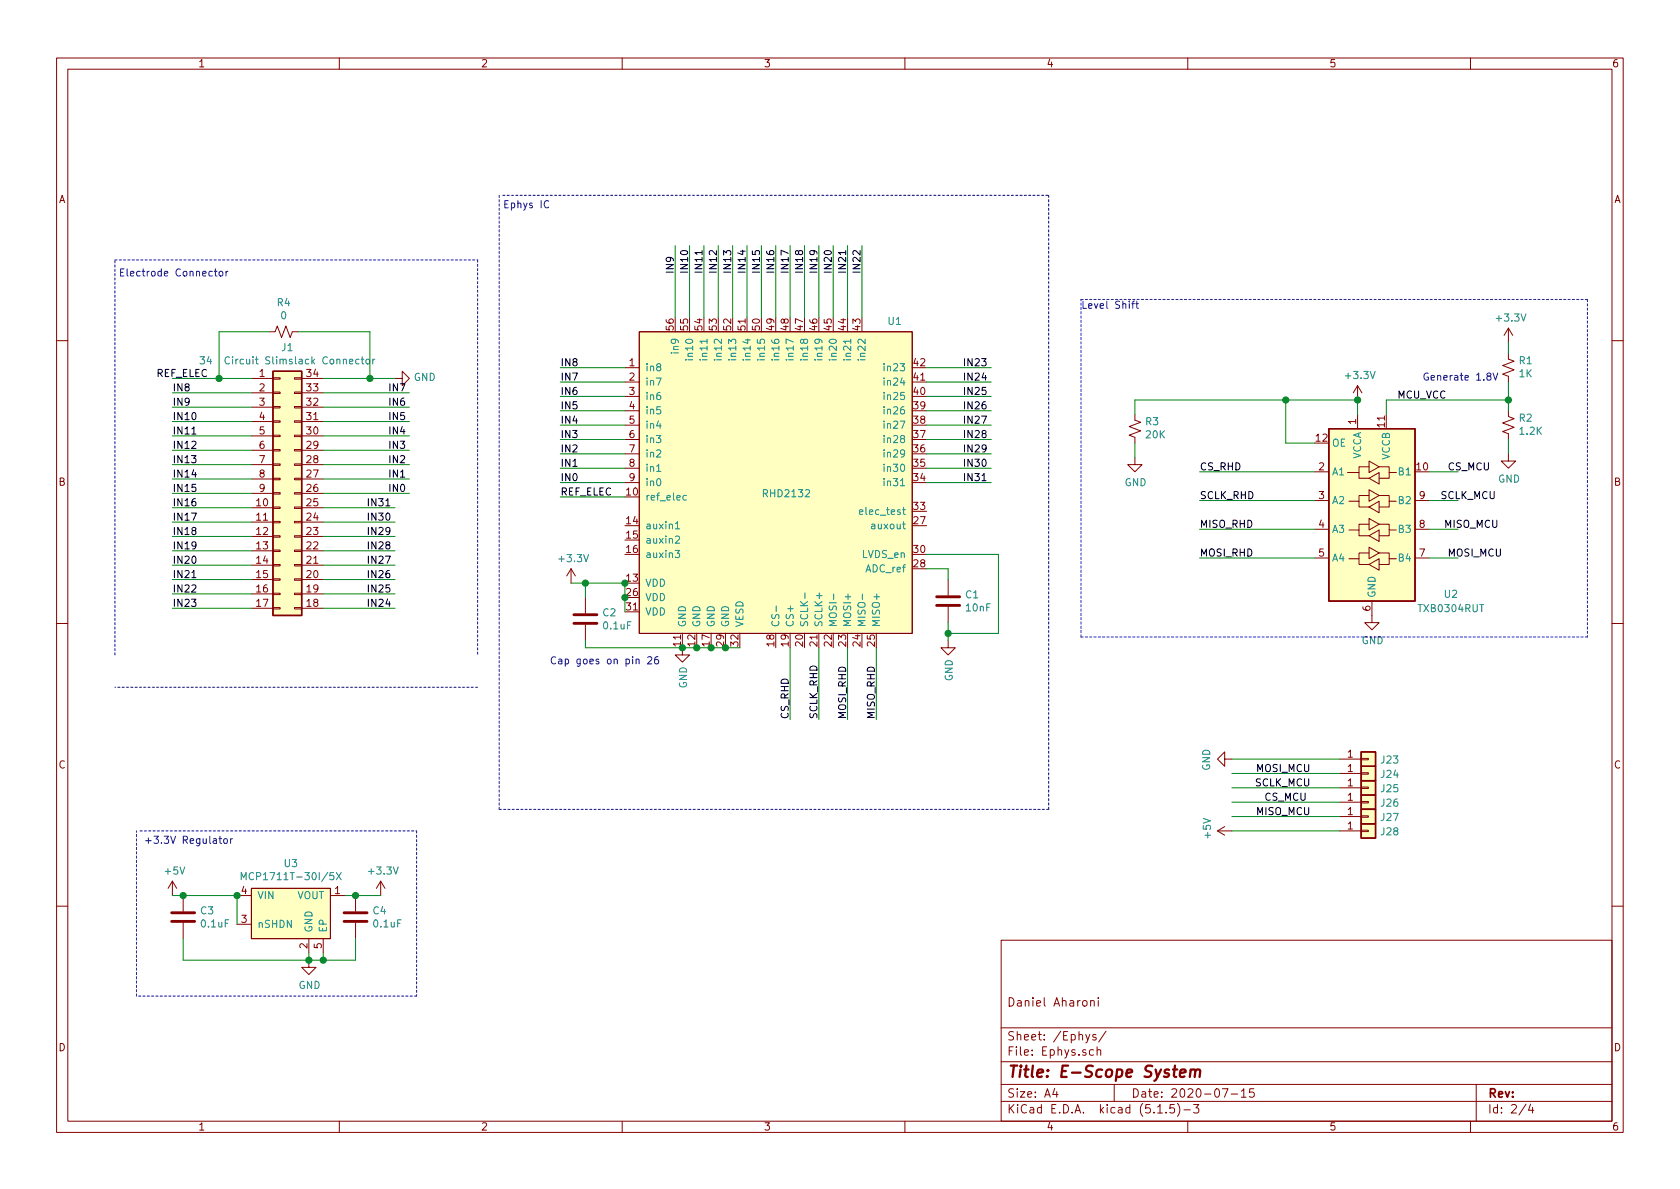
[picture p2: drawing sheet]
EESchema Schematic File Version 4
EELAYER 30 0
EELAYER END
$Descr A4 11693 8268
encoding utf-8
Sheet 2 4
Title "E-Scope System"
Date "2020-07-15"
Rev ""
Comp ""
Comment1 "Daniel Aharoni"
Comment2 ""
Comment3 ""
Comment4 ""
$EndDescr
$Comp
L Connector_Generic:Conn_02x17_Counter_Clockwise J?
U 1 1
P 1950 3425
AR Path="/5EE9E10F" Ref="J?"  Part="1" 
AR Path="/5EE85536/5EE9E10F" Ref="J1"  Part="1" 
F 0 "J1" H 2000 4442 50  0000 C CNN
F 1 "34  Circuit Slimslack Connector" H 2000 4350 50  0000 C CNN
F 2 ".Connector:SS_5046183412" H 1950 3425 50  0001 C CNN
F 3 "~" H 1950 3425 50  0001 C CNN
	1    1950 3425
	1    0    0    -1  
$EndComp
Text Label 6000 1900 1    50   ~ 0
IN22
Text Label 5900 1900 1    50   ~ 0
IN21
Text Label 5800 1900 1    50   ~ 0
IN20
Text Label 5700 1900 1    50   ~ 0
IN19
Text Label 5600 1900 1    50   ~ 0
IN18
Text Label 5500 1900 1    50   ~ 0
IN17
Text Label 5400 1900 1    50   ~ 0
IN16
Text Label 5300 1900 1    50   ~ 0
IN15
Text Label 5200 1900 1    50   ~ 0
IN14
Text Label 5100 1900 1    50   ~ 0
IN13
Text Label 5000 1900 1    50   ~ 0
IN12
Text Label 4900 1900 1    50   ~ 0
IN11
Text Label 4800 1900 1    50   ~ 0
IN10
Text Label 4700 1900 1    50   ~ 0
IN9
Wire Wire Line
	6000 2200 6000 1700
Wire Wire Line
	5900 2200 5900 1700
Wire Wire Line
	5800 2200 5800 1700
Wire Wire Line
	5700 2200 5700 1700
Wire Wire Line
	5600 2200 5600 1700
Wire Wire Line
	5500 2200 5500 1700
Wire Wire Line
	5400 2200 5400 1700
Wire Wire Line
	5300 2200 5300 1700
Wire Wire Line
	5200 2200 5200 1700
Wire Wire Line
	5100 2200 5100 1700
Wire Wire Line
	5000 2200 5000 1700
Wire Wire Line
	4900 2200 4900 1700
Wire Wire Line
	4800 2200 4800 1700
Wire Wire Line
	4700 2200 4700 1700
Text Label 3900 3450 0    50   ~ 0
REF_ELEC
Wire Wire Line
	4350 3450 3900 3450
Text Label 3900 3350 0    50   ~ 0
IN0
Text Label 3900 3250 0    50   ~ 0
IN1
Text Label 3900 3150 0    50   ~ 0
IN2
Text Label 3900 3050 0    50   ~ 0
IN3
Text Label 3900 2950 0    50   ~ 0
IN4
Text Label 3900 2850 0    50   ~ 0
IN5
Text Label 3900 2750 0    50   ~ 0
IN6
Text Label 3900 2650 0    50   ~ 0
IN7
Text Label 3900 2550 0    50   ~ 0
IN8
Wire Wire Line
	4350 3350 3900 3350
Wire Wire Line
	4350 3250 3900 3250
Wire Wire Line
	4350 3150 3900 3150
Wire Wire Line
	4350 3050 3900 3050
Wire Wire Line
	4350 2950 3900 2950
Wire Wire Line
	4350 2850 3900 2850
Wire Wire Line
	4350 2750 3900 2750
Wire Wire Line
	4350 2650 3900 2650
Wire Wire Line
	4350 2550 3900 2550
Wire Wire Line
	6450 2550 6900 2550
Wire Wire Line
	6450 2650 6900 2650
Wire Wire Line
	6450 2750 6900 2750
Wire Wire Line
	6450 2850 6900 2850
Wire Wire Line
	6450 2950 6900 2950
Wire Wire Line
	6450 3050 6900 3050
Wire Wire Line
	6450 3150 6900 3150
Wire Wire Line
	6450 3250 6900 3250
Wire Wire Line
	6450 3350 6900 3350
Wire Wire Line
	5500 4500 5500 5000
Wire Wire Line
	5700 4500 5700 5000
Wire Wire Line
	5900 4500 5900 5000
Wire Wire Line
	6100 4500 6100 5000
Text Label 5500 5000 1    50   ~ 0
CS_RHD
Text Label 5700 5000 1    50   ~ 0
SCLK_RHD
Text Label 5900 5000 1    50   ~ 0
MOSI_RHD
Text Label 6100 5000 1    50   ~ 0
MISO_RHD
Text Label 6700 3350 0    50   ~ 0
IN31
Text Label 6700 3250 0    50   ~ 0
IN30
Text Label 6700 3150 0    50   ~ 0
IN29
Text Label 6700 3050 0    50   ~ 0
IN28
Text Label 6700 2950 0    50   ~ 0
IN27
Text Label 6700 2850 0    50   ~ 0
IN26
Text Label 6700 2750 0    50   ~ 0
IN25
Text Label 6700 2650 0    50   ~ 0
IN24
Text Label 6700 2550 0    50   ~ 0
IN23
Text Notes 825  1925 0    50   ~ 0
Electrode Connector
Wire Notes Line
	800  1800 3325 1800
Wire Notes Line
	3325 1800 3325 4550
Wire Notes Line
	800  4550 800  1800
Wire Notes Line
	3500 1350 7300 1350
Wire Notes Line
	7300 1350 7300 5625
Wire Notes Line
	7300 5625 3475 5625
Wire Notes Line
	3475 5625 3475 1350
Text Notes 3500 1450 0    50   ~ 0
Ephys IC
Wire Notes Line
	3325 4775 800  4775
Wire Wire Line
	1750 3925 1200 3925
Wire Wire Line
	1750 4025 1200 4025
Wire Wire Line
	1750 4125 1200 4125
Wire Wire Line
	1750 4225 1200 4225
Text Label 1200 4225 0    50   ~ 0
IN23
Text Label 1200 4125 0    50   ~ 0
IN22
Text Label 1200 4025 0    50   ~ 0
IN21
Text Label 1200 3925 0    50   ~ 0
IN20
Text Label 1200 3825 0    50   ~ 0
IN19
Text Label 1200 3725 0    50   ~ 0
IN18
Text Label 1200 3625 0    50   ~ 0
IN17
Text Label 1200 3525 0    50   ~ 0
IN16
Text Label 1200 3425 0    50   ~ 0
IN15
Text Label 1200 3325 0    50   ~ 0
IN14
Text Label 1200 3225 0    50   ~ 0
IN13
Text Label 1200 3125 0    50   ~ 0
IN12
Text Label 1200 3025 0    50   ~ 0
IN11
Text Label 1200 2925 0    50   ~ 0
IN10
Text Label 1200 2825 0    50   ~ 0
IN9
Text Label 1200 2725 0    50   ~ 0
IN8
Wire Wire Line
	1750 3825 1200 3825
Wire Wire Line
	1750 3725 1200 3725
Wire Wire Line
	1750 3625 1200 3625
Wire Wire Line
	1750 3525 1200 3525
Wire Wire Line
	1750 3425 1200 3425
Wire Wire Line
	1750 3325 1200 3325
Wire Wire Line
	1750 3225 1200 3225
Wire Wire Line
	1750 3125 1200 3125
Wire Wire Line
	1750 3025 1200 3025
Wire Wire Line
	1750 2925 1200 2925
Wire Wire Line
	1750 2825 1200 2825
Wire Wire Line
	1750 2725 1200 2725
Wire Wire Line
	2250 3625 2750 3625
Wire Wire Line
	2250 3125 2850 3125
Wire Wire Line
	2250 3325 2850 3325
Wire Wire Line
	2250 3525 2750 3525
Text Label 2550 4225 0    50   ~ 0
IN24
Text Label 2550 4125 0    50   ~ 0
IN25
Text Label 2550 4025 0    50   ~ 0
IN26
Text Label 2550 3925 0    50   ~ 0
IN27
Text Label 2550 3825 0    50   ~ 0
IN28
Text Label 2550 3725 0    50   ~ 0
IN29
Text Label 2550 3625 0    50   ~ 0
IN30
Text Label 2550 3525 0    50   ~ 0
IN31
Text Label 2700 3425 0    50   ~ 0
IN0
Text Label 2700 3325 0    50   ~ 0
IN1
Text Label 2700 3225 0    50   ~ 0
IN2
Text Label 2700 3125 0    50   ~ 0
IN3
Text Label 2700 3025 0    50   ~ 0
IN4
Text Label 2700 2925 0    50   ~ 0
IN5
Text Label 2700 2825 0    50   ~ 0
IN6
Wire Wire Line
	2250 4225 2750 4225
Wire Wire Line
	2250 4125 2750 4125
Wire Wire Line
	2250 4025 2750 4025
Wire Wire Line
	2250 3925 2750 3925
Wire Wire Line
	2250 3825 2750 3825
Wire Wire Line
	2250 3725 2750 3725
Wire Wire Line
	2250 3425 2850 3425
Wire Wire Line
	2250 3225 2850 3225
Wire Wire Line
	2250 3025 2850 3025
Wire Wire Line
	2250 2925 2850 2925
Wire Wire Line
	2250 2825 2850 2825
Text Label 2700 2725 0    50   ~ 0
IN7
Wire Wire Line
	2250 2725 2850 2725
$Comp
L .Device:R_Small_US R?
U 1 1
P 1975 2300
AR Path="/5EE9E203" Ref="R?"  Part="1" 
AR Path="/5EE85536/5EE9E203" Ref="R4"  Part="1" 
F 0 "R4" V 1770 2300 50  0000 C CNN
F 1 "0" V 1861 2300 50  0000 C CNN
F 2 ".Resistor:R_0201_0603Metric_ERJ_L" H 1975 2300 50  0001 C CNN
F 3 "~" H 1975 2300 50  0001 C CNN
	1    1975 2300
	0    1    1    0   
$EndComp
Text Label 1450 2625 2    50   ~ 0
REF_ELEC
$Comp
L power:GND #PWR?
U 1 1
P 2750 2625
AR Path="/5EE9E214" Ref="#PWR?"  Part="1" 
AR Path="/5EE85536/5EE9E214" Ref="#PWR0101"  Part="1" 
F 0 "#PWR0101" H 2750 2375 50  0001 C CNN
F 1 "GND" V 2755 2497 50  0000 R CNN
F 2 "" H 2750 2625 50  0001 C CNN
F 3 "" H 2750 2625 50  0001 C CNN
	1    2750 2625
	0    -1   -1   0   
$EndComp
$Comp
L Logic_LevelTranslator:TXB0304RUT U2
U 1 1
P 9550 3575
F 0 "U2" H 10100 3025 50  0000 C CNN
F 1 "TXB0304RUT" H 10100 2925 50  0000 C CNN
F 2 "Package_DFN_QFN:Texas_R_PUQFN-N12" H 9550 2825 50  0001 C CNN
F 3 "http://www.ti.com/lit/ds/symlink/txb0304.pdf" H 9660 3670 50  0001 C CNN
	1    9550 3575
	1    0    0    -1  
$EndComp
Wire Wire Line
	9950 3275 10150 3275
Wire Wire Line
	9950 3475 10150 3475
Wire Wire Line
	9950 3675 10150 3675
Wire Wire Line
	9950 3875 10150 3875
$Comp
L power:GND #PWR0102
U 1 1
P 9550 4275
F 0 "#PWR0102" H 9550 4025 50  0001 C CNN
F 1 "GND" H 9555 4102 50  0000 C CNN
F 2 "" H 9550 4275 50  0001 C CNN
F 3 "" H 9550 4275 50  0001 C CNN
	1    9550 4275
	1    0    0    -1  
$EndComp
Wire Wire Line
	8950 3075 9150 3075
$Comp
L power:GND #PWR0103
U 1 1
P 7900 3175
F 0 "#PWR0103" H 7900 2925 50  0001 C CNN
F 1 "GND" H 7905 3002 50  0000 C CNN
F 2 "" H 7900 3175 50  0001 C CNN
F 3 "" H 7900 3175 50  0001 C CNN
	1    7900 3175
	1    0    0    -1  
$EndComp
Text Label 8350 3675 0    50   ~ 0
MISO_RHD
Wire Wire Line
	9150 3875 8350 3875
Text Label 8350 3475 0    50   ~ 0
SCLK_RHD
Text Label 8350 3875 0    50   ~ 0
MOSI_RHD
Text Label 8350 3275 0    50   ~ 0
CS_RHD
Wire Wire Line
	9150 3675 8350 3675
Wire Wire Line
	9150 3475 8350 3475
Wire Wire Line
	9150 3275 8350 3275
Wire Wire Line
	9450 2875 9450 2775
Wire Wire Line
	9450 2775 8950 2775
Wire Wire Line
	8950 3075 8950 2775
Wire Wire Line
	7900 3075 7900 3175
$Comp
L .Device:R_Small_US R3
U 1 1
P 7900 2975
F 0 "R3" H 7832 2929 50  0000 R CNN
F 1 "20K" H 7832 3020 50  0000 R CNN
F 2 ".Resistor:R_0201_0603Metric_ERJ_L" H 7900 2975 50  0001 C CNN
F 3 "~" H 7900 2975 50  0001 C CNN
	1    7900 2975
	-1   0    0    1   
$EndComp
Wire Wire Line
	8950 2775 7900 2775
Wire Wire Line
	7900 2775 7900 2875
Connection ~ 8950 2775
$Comp
L power:+3.3V #PWR0104
U 1 1
P 9450 2775
F 0 "#PWR0104" H 9450 2625 50  0001 C CNN
F 1 "+3.3V" H 9465 2948 50  0000 C CNN
F 2 "" H 9450 2775 50  0001 C CNN
F 3 "" H 9450 2775 50  0001 C CNN
	1    9450 2775
	1    0    0    -1  
$EndComp
Connection ~ 9450 2775
Wire Notes Line
	7525 2075 11050 2075
Wire Notes Line
	11050 4425 7525 4425
Wire Notes Line
	7525 4425 7525 2075
Wire Notes Line
	11050 2075 11050 4425
Text Notes 7525 2150 0    50   ~ 0
Level Shift
$Comp
L .Regulator_Linear:MCP1711 U?
U 1 1
P 1850 6225
AR Path="/5EE96253" Ref="U?"  Part="1" 
AR Path="/5EE85536/5EE96253" Ref="U3"  Part="1" 
F 0 "U3" H 2025 6450 50  0000 C CNN
F 1 "MCP1711T-30I/5X" H 2025 6359 50  0000 C CNN
F 2 ".Package_QFN:UQFN_MCP1711" H 1850 6225 50  0001 C CNN
F 3 "http://ww1.microchip.com/downloads/en/DeviceDoc/20005415D.pdf" H 1850 6225 50  0001 C CNN
	1    1850 6225
	1    0    0    -1  
$EndComp
Wire Wire Line
	2150 6625 2150 6675
Wire Wire Line
	2150 6675 2250 6675
Wire Wire Line
	2250 6675 2250 6625
Wire Wire Line
	2400 6225 2475 6225
$Comp
L power:+5V #PWR?
U 1 1
P 1200 6225
AR Path="/5EE9625D" Ref="#PWR?"  Part="1" 
AR Path="/5EE85536/5EE9625D" Ref="#PWR0105"  Part="1" 
F 0 "#PWR0105" H 1200 6075 50  0001 C CNN
F 1 "+5V" H 1215 6398 50  0000 C CNN
F 2 "" H 1200 6225 50  0001 C CNN
F 3 "" H 1200 6225 50  0001 C CNN
	1    1200 6225
	1    0    0    -1  
$EndComp
$Comp
L power:GND #PWR?
U 1 1
P 2150 6675
AR Path="/5EE96263" Ref="#PWR?"  Part="1" 
AR Path="/5EE85536/5EE96263" Ref="#PWR0106"  Part="1" 
F 0 "#PWR0106" H 2150 6425 50  0001 C CNN
F 1 "GND" H 2155 6502 50  0000 C CNN
F 2 "" H 2150 6675 50  0001 C CNN
F 3 "" H 2150 6675 50  0001 C CNN
	1    2150 6675
	1    0    0    -1  
$EndComp
Connection ~ 2150 6675
$Comp
L power:+3.3V #PWR?
U 1 1
P 2650 6225
AR Path="/5EE9626A" Ref="#PWR?"  Part="1" 
AR Path="/5EE85536/5EE9626A" Ref="#PWR0107"  Part="1" 
F 0 "#PWR0107" H 2650 6075 50  0001 C CNN
F 1 "+3.3V" H 2665 6398 50  0000 C CNN
F 2 "" H 2650 6225 50  0001 C CNN
F 3 "" H 2650 6225 50  0001 C CNN
	1    2650 6225
	1    0    0    -1  
$EndComp
$Comp
L .Device:C C?
U 1 1
P 1275 6375
AR Path="/5EE96270" Ref="C?"  Part="1" 
AR Path="/5EE85536/5EE96270" Ref="C3"  Part="1" 
F 0 "C3" H 1390 6421 50  0000 L CNN
F 1 "0.1uF" H 1390 6330 50  0000 L CNN
F 2 ".Capacitor:C_0201_0603Metric_L" H 1313 6225 50  0001 C CNN
F 3 "~" H 1275 6375 50  0001 C CNN
	1    1275 6375
	1    0    0    -1  
$EndComp
$Comp
L .Device:C C?
U 1 1
P 2475 6375
AR Path="/5EE96276" Ref="C?"  Part="1" 
AR Path="/5EE85536/5EE96276" Ref="C4"  Part="1" 
F 0 "C4" H 2590 6421 50  0000 L CNN
F 1 "0.1uF" H 2590 6330 50  0000 L CNN
F 2 ".Capacitor:C_0201_0603Metric_L" H 2513 6225 50  0001 C CNN
F 3 "~" H 2475 6375 50  0001 C CNN
	1    2475 6375
	1    0    0    -1  
$EndComp
Connection ~ 2475 6225
Wire Wire Line
	2475 6225 2650 6225
Wire Wire Line
	2475 6525 2475 6675
Wire Wire Line
	2475 6675 2250 6675
Connection ~ 2250 6675
Wire Wire Line
	1200 6225 1275 6225
Connection ~ 1275 6225
Wire Wire Line
	1275 6225 1650 6225
Wire Wire Line
	1650 6425 1650 6225
Connection ~ 1650 6225
Wire Wire Line
	1275 6525 1275 6675
Wire Wire Line
	1275 6675 2150 6675
$Comp
L .ADC:RHD2132 U1
U 1 1
P 5400 3300
F 0 "U1" H 6175 4375 50  0000 L CNN
F 1 "RHD2132" H 5300 3175 50  0000 L CNN
F 2 ".Package_QFN:QFN56P50_800X800X85L40X23L" H 6350 4400 50  0001 C CNN
F 3 "http://intantech.com/files/Intan_RHD2000_series_datasheet.pdf" H 6350 4400 50  0001 C CNN
	1    5400 3300
	1    0    0    -1  
$EndComp
$Comp
L .Device:C C1
U 1 1
P 6600 4175
F 0 "C1" H 6715 4221 50  0000 L CNN
F 1 "10nF" H 6715 4130 50  0000 L CNN
F 2 ".Capacitor:C_0201_0603Metric_L" H 6638 4025 50  0001 C CNN
F 3 "~" H 6600 4175 50  0001 C CNN
	1    6600 4175
	1    0    0    -1  
$EndComp
$Comp
L .Device:C C2
U 1 1
P 4075 4300
F 0 "C2" H 4190 4346 50  0000 L CNN
F 1 "0.1uF" H 4190 4255 50  0000 L CNN
F 2 ".Capacitor:C_0201_0603Metric_L" H 4113 4150 50  0001 C CNN
F 3 "~" H 4075 4300 50  0001 C CNN
	1    4075 4300
	1    0    0    -1  
$EndComp
Wire Wire Line
	5150 4500 5050 4500
Connection ~ 4850 4500
Wire Wire Line
	4850 4500 4750 4500
Connection ~ 4950 4500
Wire Wire Line
	4950 4500 4850 4500
Connection ~ 5050 4500
Wire Wire Line
	5050 4500 4950 4500
Wire Wire Line
	4350 4050 4350 4150
Connection ~ 4350 4150
Wire Wire Line
	4350 4150 4350 4250
Wire Wire Line
	4350 4050 4075 4050
Connection ~ 4350 4050
Wire Wire Line
	6450 3950 6600 3950
Wire Wire Line
	6600 3950 6600 4025
Wire Wire Line
	6600 4325 6600 4400
$Comp
L power:+3.3V #PWR?
U 1 1
P 3975 4050
AR Path="/5EEEA46B" Ref="#PWR?"  Part="1" 
AR Path="/5EE85536/5EEEA46B" Ref="#PWR0108"  Part="1" 
F 0 "#PWR0108" H 3975 3900 50  0001 C CNN
F 1 "+3.3V" H 3990 4223 50  0000 C CNN
F 2 "" H 3975 4050 50  0001 C CNN
F 3 "" H 3975 4050 50  0001 C CNN
	1    3975 4050
	1    0    0    -1  
$EndComp
$Comp
L power:GND #PWR?
U 1 1
P 4750 4500
AR Path="/5EEEAB23" Ref="#PWR?"  Part="1" 
AR Path="/5EE85536/5EEEAB23" Ref="#PWR0109"  Part="1" 
F 0 "#PWR0109" H 4750 4250 50  0001 C CNN
F 1 "GND" V 4755 4372 50  0000 R CNN
F 2 "" H 4750 4500 50  0001 C CNN
F 3 "" H 4750 4500 50  0001 C CNN
	1    4750 4500
	1    0    0    -1  
$EndComp
Connection ~ 4750 4500
$Comp
L power:GND #PWR?
U 1 1
P 6600 4450
AR Path="/5EEEB43B" Ref="#PWR?"  Part="1" 
AR Path="/5EE85536/5EEEB43B" Ref="#PWR0110"  Part="1" 
F 0 "#PWR0110" H 6600 4200 50  0001 C CNN
F 1 "GND" V 6605 4322 50  0000 R CNN
F 2 "" H 6600 4450 50  0001 C CNN
F 3 "" H 6600 4450 50  0001 C CNN
	1    6600 4450
	1    0    0    -1  
$EndComp
Wire Wire Line
	4075 4050 4075 4150
Connection ~ 4075 4050
Wire Wire Line
	4075 4050 3975 4050
Wire Wire Line
	4075 4450 4075 4500
Wire Wire Line
	4075 4500 4750 4500
Text Notes 3825 4625 0    50   ~ 0
Cap goes on pin 26
Wire Wire Line
	6450 3850 6950 3850
Wire Wire Line
	6950 3850 6950 4400
Wire Wire Line
	6950 4400 6600 4400
Connection ~ 6600 4400
Wire Wire Line
	6600 4400 6600 4450
Wire Wire Line
	9650 2775 9650 2875
Text Label 9725 2775 0    50   ~ 0
MCU_VCC
$Comp
L .Device:R_Small_US R2
U 1 1
P 10500 2950
F 0 "R2" H 10432 2904 50  0000 R CNN
F 1 "1.2K" H 10432 2995 50  0000 R CNN
F 2 ".Resistor:R_0201_0603Metric_ERJ_L" H 10500 2950 50  0001 C CNN
F 3 "~" H 10500 2950 50  0001 C CNN
	1    10500 2950
	-1   0    0    1   
$EndComp
$Comp
L .Device:R_Small_US R1
U 1 1
P 10500 2550
F 0 "R1" H 10432 2504 50  0000 R CNN
F 1 "1K" H 10432 2595 50  0000 R CNN
F 2 ".Resistor:R_0201_0603Metric_ERJ_L" H 10500 2550 50  0001 C CNN
F 3 "~" H 10500 2550 50  0001 C CNN
	1    10500 2550
	-1   0    0    1   
$EndComp
Wire Wire Line
	10500 2775 10500 2850
Wire Wire Line
	9650 2775 10500 2775
Wire Wire Line
	10500 2775 10500 2650
Connection ~ 10500 2775
Wire Wire Line
	10500 3050 10500 3150
Wire Wire Line
	10500 2450 10500 2375
$Comp
L power:+3.3V #PWR0111
U 1 1
P 10500 2375
F 0 "#PWR0111" H 10500 2225 50  0001 C CNN
F 1 "+3.3V" H 10515 2548 50  0000 C CNN
F 2 "" H 10500 2375 50  0001 C CNN
F 3 "" H 10500 2375 50  0001 C CNN
	1    10500 2375
	1    0    0    -1  
$EndComp
$Comp
L power:GND #PWR0112
U 1 1
P 10500 3150
F 0 "#PWR0112" H 10500 2900 50  0001 C CNN
F 1 "GND" H 10505 2977 50  0000 C CNN
F 2 "" H 10500 3150 50  0001 C CNN
F 3 "" H 10500 3150 50  0001 C CNN
	1    10500 3150
	1    0    0    -1  
$EndComp
Text Notes 9900 2650 0    50   ~ 0
Generate 1.8V
Wire Notes Line
	975  5775 2900 5775
Wire Notes Line
	2900 5775 2900 6925
Wire Notes Line
	2900 6925 950  6925
Wire Notes Line
	950  6925 950  5775
Text Notes 1000 5875 0    50   ~ 0
+3.3V Regulator
Text Label 10075 3275 0    50   ~ 0
CS_MCU
Text Label 10075 3875 0    50   ~ 0
MOSI_MCU
Text Label 10025 3475 0    50   ~ 0
SCLK_MCU
Text Label 10050 3675 0    50   ~ 0
MISO_MCU
$Comp
L power:+5V #PWR?
U 1 1
P 8575 5775
AR Path="/5EEA60FC/5F13ABB9" Ref="#PWR?"  Part="1" 
AR Path="/5EEA5765/5F13ABB9" Ref="#PWR?"  Part="1" 
AR Path="/5EE85536/5F13ABB9" Ref="#PWR01"  Part="1" 
F 0 "#PWR01" H 8575 5625 50  0001 C CNN
F 1 "+5V" H 8590 5948 50  0000 C CNN
F 2 "" H 8575 5775 50  0001 C CNN
F 3 "" H 8575 5775 50  0001 C CNN
	1    8575 5775
	0    -1   -1   0   
$EndComp
$Comp
L power:GND #PWR?
U 1 1
P 8575 5275
AR Path="/5EEA60FC/5F13ABBF" Ref="#PWR?"  Part="1" 
AR Path="/5EEA5765/5F13ABBF" Ref="#PWR?"  Part="1" 
AR Path="/5EE85536/5F13ABBF" Ref="#PWR02"  Part="1" 
F 0 "#PWR02" H 8575 5025 50  0001 C CNN
F 1 "GND" H 8580 5102 50  0000 C CNN
F 2 "" H 8575 5275 50  0001 C CNN
F 3 "" H 8575 5275 50  0001 C CNN
	1    8575 5275
	0    1    1    0   
$EndComp
Text Label 9125 5675 2    50   ~ 0
MISO_MCU
Text Label 9125 5375 2    50   ~ 0
MOSI_MCU
Text Label 9125 5475 2    50   ~ 0
SCLK_MCU
Text Label 9100 5575 2    50   ~ 0
CS_MCU
$Comp
L .Connector:Conn_01x01 J?
U 1 1
P 9525 5775
AR Path="/5EEA60FC/5F13ABC9" Ref="J?"  Part="1" 
AR Path="/5EEA5765/5F13ABC9" Ref="J?"  Part="1" 
AR Path="/5EE85536/5F13ABC9" Ref="J28"  Part="1" 
F 0 "J28" H 9605 5771 50  0000 L CNN
F 1 "Conn_01x01" H 9605 5771 50  0001 L CNN
F 2 ".Connector:Conn_1x1_250x750_Pad" H 9525 5775 50  0001 C CNN
F 3 "~" H 9525 5775 50  0001 C CNN
	1    9525 5775
	1    0    0    -1  
$EndComp
$Comp
L .Connector:Conn_01x01 J?
U 1 1
P 9525 5675
AR Path="/5EEA60FC/5F13ABCF" Ref="J?"  Part="1" 
AR Path="/5EEA5765/5F13ABCF" Ref="J?"  Part="1" 
AR Path="/5EE85536/5F13ABCF" Ref="J27"  Part="1" 
F 0 "J27" H 9605 5671 50  0000 L CNN
F 1 "Conn_01x01" H 9605 5671 50  0001 L CNN
F 2 ".Connector:Conn_1x1_250x750_Pad" H 9525 5675 50  0001 C CNN
F 3 "~" H 9525 5675 50  0001 C CNN
	1    9525 5675
	1    0    0    -1  
$EndComp
$Comp
L .Connector:Conn_01x01 J?
U 1 1
P 9525 5575
AR Path="/5EEA60FC/5F13ABD5" Ref="J?"  Part="1" 
AR Path="/5EEA5765/5F13ABD5" Ref="J?"  Part="1" 
AR Path="/5EE85536/5F13ABD5" Ref="J26"  Part="1" 
F 0 "J26" H 9605 5571 50  0000 L CNN
F 1 "Conn_01x01" H 9605 5571 50  0001 L CNN
F 2 ".Connector:Conn_1x1_250x750_Pad" H 9525 5575 50  0001 C CNN
F 3 "~" H 9525 5575 50  0001 C CNN
	1    9525 5575
	1    0    0    -1  
$EndComp
$Comp
L .Connector:Conn_01x01 J?
U 1 1
P 9525 5475
AR Path="/5EEA60FC/5F13ABDB" Ref="J?"  Part="1" 
AR Path="/5EEA5765/5F13ABDB" Ref="J?"  Part="1" 
AR Path="/5EE85536/5F13ABDB" Ref="J25"  Part="1" 
F 0 "J25" H 9605 5471 50  0000 L CNN
F 1 "Conn_01x01" H 9605 5471 50  0001 L CNN
F 2 ".Connector:Conn_1x1_250x750_Pad" H 9525 5475 50  0001 C CNN
F 3 "~" H 9525 5475 50  0001 C CNN
	1    9525 5475
	1    0    0    -1  
$EndComp
$Comp
L .Connector:Conn_01x01 J?
U 1 1
P 9525 5375
AR Path="/5EEA60FC/5F13ABE1" Ref="J?"  Part="1" 
AR Path="/5EEA5765/5F13ABE1" Ref="J?"  Part="1" 
AR Path="/5EE85536/5F13ABE1" Ref="J24"  Part="1" 
F 0 "J24" H 9605 5371 50  0000 L CNN
F 1 "Conn_01x01" H 9605 5371 50  0001 L CNN
F 2 ".Connector:Conn_1x1_250x750_Pad" H 9525 5375 50  0001 C CNN
F 3 "~" H 9525 5375 50  0001 C CNN
	1    9525 5375
	1    0    0    -1  
$EndComp
$Comp
L .Connector:Conn_01x01 J?
U 1 1
P 9525 5275
AR Path="/5EEA60FC/5F13ABE7" Ref="J?"  Part="1" 
AR Path="/5EEA5765/5F13ABE7" Ref="J?"  Part="1" 
AR Path="/5EE85536/5F13ABE7" Ref="J23"  Part="1" 
F 0 "J23" H 9605 5271 50  0000 L CNN
F 1 "Conn_01x01" H 9605 5271 50  0001 L CNN
F 2 ".Connector:Conn_1x1_250x750_Pad" H 9525 5275 50  0001 C CNN
F 3 "~" H 9525 5275 50  0001 C CNN
	1    9525 5275
	1    0    0    -1  
$EndComp
Wire Wire Line
	9325 5375 8575 5375
Wire Wire Line
	9325 5475 8575 5475
Wire Wire Line
	9325 5575 8575 5575
Wire Wire Line
	9325 5675 8575 5675
Wire Wire Line
	8575 5775 9325 5775
Wire Wire Line
	8575 5275 9325 5275
Wire Wire Line
	1200 2625 1525 2625
Wire Wire Line
	2250 2625 2575 2625
Wire Wire Line
	2575 2625 2575 2300
Wire Wire Line
	2575 2300 2075 2300
Connection ~ 2575 2625
Wire Wire Line
	2575 2625 2750 2625
Wire Wire Line
	1875 2300 1525 2300
Wire Wire Line
	1525 2300 1525 2625
Connection ~ 1525 2625
Wire Wire Line
	1525 2625 1750 2625
$EndSCHEMATC
